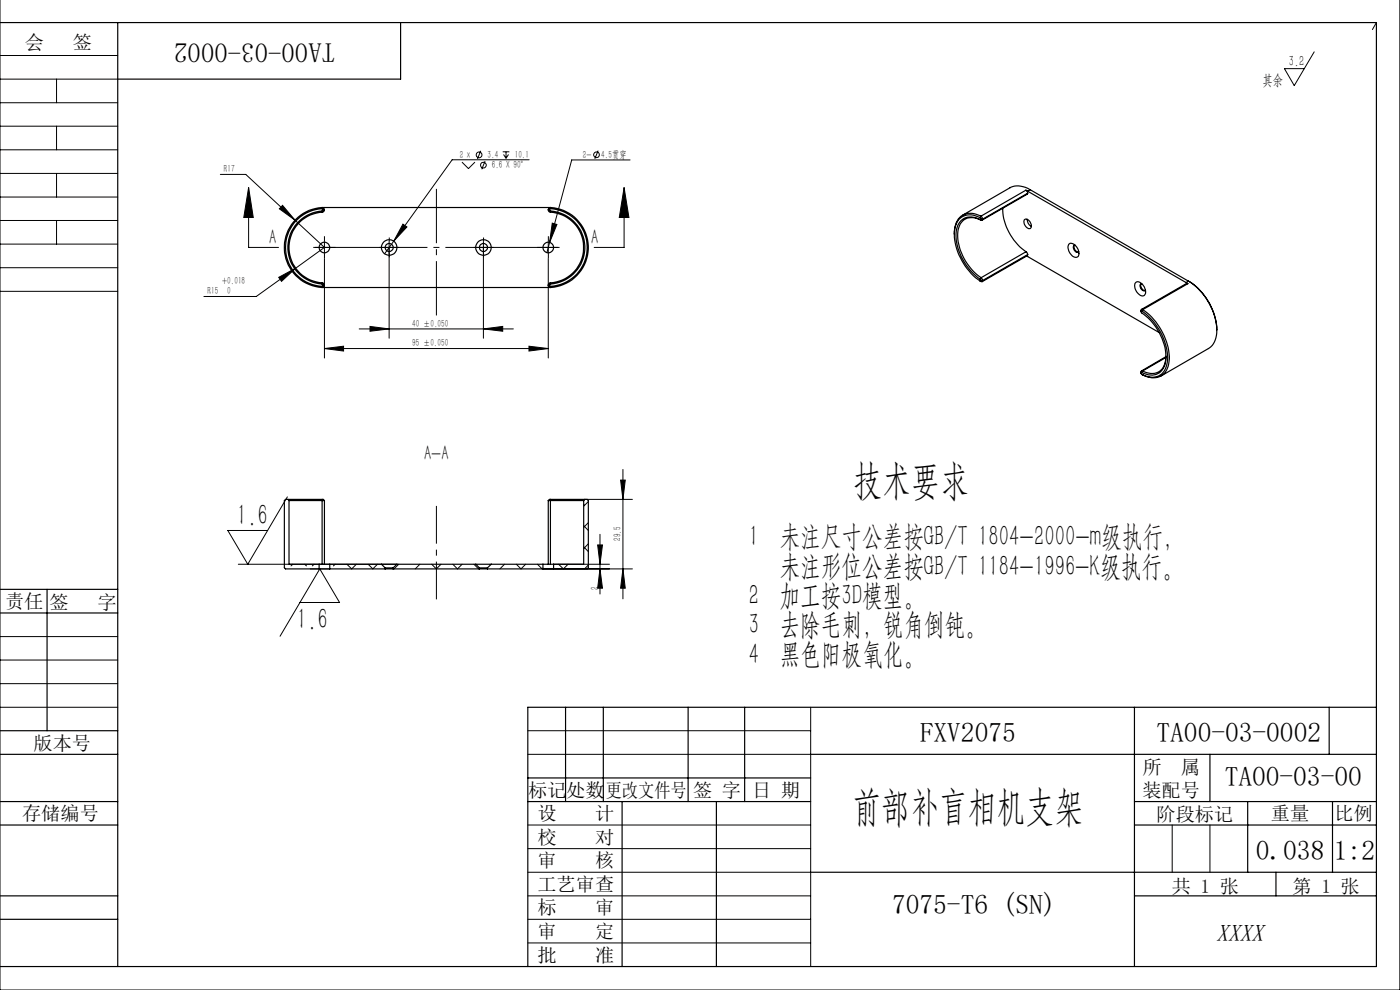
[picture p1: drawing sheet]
<svg xmlns="http://www.w3.org/2000/svg" width="297mm" height="210mm" viewBox="0 0 297 210" stroke-linecap="round" stroke-linejoin="round" font-family="sans-serif">
<g fill="none" stroke="#000" stroke-width=".25">
<path d="M0 4.8h292v200.2h-292M25 4.8v200.2M85 4.8v12h-60M68.3 44a8.5 8.5 0 0 0-8 8.5 8.5 8.5 0 0 0 8 8.5M68.3 44.3a8.3 8.3 0 0 0-7.7 8.2 8.3 8.3 0 0 0 7.7 8.2M68.3 44l.3 .1 .2 .4M68.3 44.3l.3 .2M68.3 44h48.5M68.3 44v.3M68.3 44.8a7.8 7.8 0 0 0-7.2 7.7 7.8 7.8 0 0 0 7.2 7.7M68.3 45a7.5 7.5 0 0 0-7 7.5 7.5 7.5 0 0 0 7 7.5M68.3 60l.4 .1 .1 .4"/>
<path d="M68.3 44.8v.2M68.3 60v.2M68.6 44.5l-.3 .3M68.6 44.5h.2M68.8 44.5l-.2 .4-.3 .1M116.3 44.5l.1 .3 .4 .2M116.3 44.5h.3M116.6 44.5l.2 .3M116.8 60l-.4 .2-.1 .3M116.8 45a7.5 7.5 0 0 1 7 7.5 7.5 7.5 0 0 1-7 7.5M116.8 60v.2M116.8 44.8a7.8 7.8 0 0 1 7.3 7.7 7.8 7.8 0 0 1-7.3 7.7"/>
<path d="M116.8 44.8v.2M116.8 44.3l-.2 .2M116.8 44.3a8.3 8.3 0 0 1 7.8 8.2 8.3 8.3 0 0 1-7.8 8.2M116.8 44a8.5 8.5 0 0 1 8 8.5 8.5 8.5 0 0 1-8 8.5M116.8 44l-.2 .1-.3 .4M116.8 44v.3M207.9 46.2l.2 .3M207.9 46.2a3.4 3.4 0 0 0-4.9 1.1 9.5 9.5 0 0 0 1.4 8.6 11.3 11.3 0 0 0 3.5 3.7M207.9 46.6a3.2 3.2 0 0 0-3.3-.3 3.2 3.2 0 0 0-1.8 2.8 11.9 11.9 0 0 0 5.1 10.1M207.9 59.2l.2 .3M207.9 46.6l.2 .1M208.1 45.9l.4 .6"/>
<path d="M208.1 45.9a3.6 3.6 0 0 0-4.8 .6 5.2 5.2 0 0 0-.8 3.2M208.1 46.5l-.2 .1M208.1 59.5l-.2 .1M208.1 46.5h.4M208.1 45.9l-.2 .3M208.1 59.5h.4M208.1 46.7a3.1 3.1 0 0 0-4.5 1.2 8.8 8.8 0 0 0 1.2 7.5 10.9 10.9 0 0 0 3.3 3.5M208.1 58.9l.4 .6M208.1 58.9l-.2 .3M208.5 46.5l-.2 .2h-.2M208.5 59.5l-.1 .3-.5-.2M212.7 44.2a11.7 11.7 0 0 0 5 9.2"/>
<path d="M217.3 46.7a.95 .95 0 0 1 1.4 .8 .62 .62 0 0 1-.1 1 .62 .62 0 0 1-.9-.4l-.4-.6zM217.6 40.3l.3 .3 .1 .4M217.6 40.3l.4 .3M217.6 40.3l-9.5 5.6M217.7 53.4l.3 .6M217.7 53.4l-9.6 5.5M217.8 54.3l28.1 16.2M217.9 46.5a1.71 1.71 0 0 0 .9 1.5M218 41l-.1 .2-9.5 5.5M218 54l-.1 .2-9.5 5.6M218 40.6l33.6 19.3M218 41l-9.5 5.5"/>
<path d="M218 54l-9.5 5.5M218.5 40.2a4.2 4.2 0 0 0-4.2-.4l-10.1 5.8M218.5 40.2l-.5 .4M218.5 40.2l33.6 19.4M226.7 51.8a1.31 1.31 0 0 1 1.9 .9 1.52 1.52 0 0 1 0 1.8 1.86 1.86 0 0 1-2-2.1zM228 52a1.05 1.05 0 0 0 .8 1.5M228.1 52a.59 .59 0 0 0-.2 1 .57 .57 0 0 0 .3 .5 .57 .57 0 0 0 .6-.1M241 59.9a1.71 1.71 0 0 1 2 1.5 .83 .83 0 0 1-.1 1.1 .83 .83 0 0 1-1.1 0 1.93 1.93 0 0 1-.8-2.6zM251.6 59.9l.4 .3M252.1 59.6a12.9 12.9 0 0 1 6 11.5 3.7 3.7 0 0 1-1.7 2.8l-10.1 5.9M252.1 59.6a12.8 12.8 0 0 1 6 10.5M252.1 59.6l-.5 .3"/>
<path d="M68.3 61h48.5M68.3 60.7v.3M68.3 60.2l.3 .3M68.6 60.5l-.3 .2M68.6 60.5h.2M68.8 60.5l-.2 .4-.3 .1M116.3 60.5l.3 .4 .2 .1M116.3 60.5h.3M116.6 60.5l.2 .2M116.8 60.2l-.2 .3M116.8 60.7v.3M242 66.1l.1 .1a12.7 12.7 0 0 1 5.2 9.7 3.1 3.1 0 0 1-4.2 3.5l-.9-.4"/>
<path d="M242.1 60.2a1.07 1.07 0 0 0 .8 1.4M242.2 79l-.2 .1M242.2 60.2a.57 .57 0 0 0-.4 .4 .57 .57 0 0 0 .2 .6 .58 .58 0 0 0 .4 .5 .58 .58 0 0 0 .6-.2M242.2 79.4l.2 .1M242.3 66a12.5 12.5 0 0 1 5.3 10.9 3.3 3.3 0 0 1-2.1 2.9 3.3 3.3 0 0 1-3.5-.6v-.1M242.3 66l-.3 .1M242.4 78.7l-.3 .1-.1 .3M242.4 78.7l-.2 .3M242.4 79.5h.1M242.4 65.7a13.1 13.1 0 0 1 5.6 11 3.4 3.4 0 0 1-5.1 3.1l-.5-.3M242.4 65.7h-.3l-.1 .4M242.4 65.7l-.1 .3"/>
<path d="M247.3 75.7l-5.2 3M247.3 75.8l-4.9 2.9M247.4 75.6a3.3 3.3 0 0 1-2.9 3.6l-1.2-.2-.9-.3M252 60.2l-.3-.1-9.6 5.5M252 60.2l-9.6 5.5M61.1 105.9h7.2M61.1 105.9h-.5l-.3 .3v14.2l.3 .3h7.1M61.1 105.9l.2 .3M61.3 106.2h7.5M61.3 106.2v13.5h6.4M67.7 119.7h2.3M67.7 119.7v1"/>
<path d="M68.3 105.9h.3l.2 .3M68.3 105.9v13.8M68.8 106.2v13.5M70 119.7h10.9M70 119.7v1M80.9 119.7h3.3M80.9 119.7l.8 .8M84.2 119.7h16.7M84.2 119.7l-.8 .8M100.9 119.7h3.3M100.9 119.7l.8 .8M104.2 119.7l-.8 .8"/>
<path d="M104.2 119.7h11M115.2 119.7h2.2M115.2 119.7v1M116.3 106.2h.5M116.3 106.2v13.5M116.8 106.2h7M116.8 106.2v13.5M116.8 105.9h7.3M116.8 105.9h-.2l-.3 .3M116.8 105.9v.3M117.4 119.7v1M123.8 106.2v13.5h-6.4"/>
<path d="M124.1 105.9h.5l.2 .3v14.2l-.2 .3h-7.2M124.1 105.9l-.3 .3M0 125h25M0 130h25M10 125v30M67.7 120.7h2.3M70 120.7h11.7M81.7 120.5h1.7M81.7 120.7h1.7M81.7 120.5v.2M83.4 120.7h18.3M83.4 120.5v.2"/>
<path d="M101.7 120.5h1.7M101.7 120.7h1.7M101.7 120.5v.2M103.4 120.5v.2M103.4 120.7h11.8M115.2 120.7h2.2M0 155h25M120 150v20M128 150v20M146 150v20M158 150v20M240.7 150v55"/>
<path d="M282 150v10M292 150h-180v55M0 160h25M0 170h25M0 175h25M112 170h60M112 165h60M132 170v35M152 170v35M172 160h120M240.7 170h51.3M240.7 175h51.3"/>
<path d="M256.7 160v10M264.7 170v15M282.7 170v15M0 195h25M0 190h25M172 185h120M240.7 190h51.3M270.7 185v5"/>
<circle cx="68.8" cy="52.5" r="1.12"/>
<circle cx="82.6" cy="52.5" r=".84"/>
<circle cx="82.6" cy="52.5" r="1.65"/>
<circle cx="102.6" cy="52.5" r=".84"/>
<circle cx="102.6" cy="52.5" r="1.65"/>
<circle cx="116.3" cy="52.5" r="1.12"/>
</g>
<g fill="none" stroke="#000" stroke-width=".21">
<path d="M297 -.1v210.1h-297v-210M0 16.8h25M0 11.8h25M12 16.8v5M278.8 11l-4.2 7.2-2.1-3.6h4.2M292 4.8l-.9 1.5M0 21.8h25M0 26.8h25M0 31.8h25M0 36.8h25M12 26.8v5M12 36.8v5"/>
<path d="M46.7 37h5.4l16.7 15.5-6.1 4.4M52.7 39.8l1 6.3h-2zM52.7 39.8v12.7h6.4M98 34.4l1.4 1.4 1.4-1.4M102 32l-.7 1.7M102.9 34.2l-.7 1.7M106.6 32.2h1.5M106.8 32.8l.6 .8M107.4 32.2v1.4M107.9 32.8l-.5 .8M112.3 33.9h-16.4l-12.4 17.2M126.9 32l-.7 1.7"/>
<path d="M132.4 39.8l1 6.3h-2zM132.4 39.8v12.7h-6.4M133.7 33.9h-12.4l-4.7 17.5M0 41.8h25M0 46.8h25M0 51.8h25M0 56.8h25M12 46.8v5M59.1 58.8l3.6-1.9-3 2.8zM59.9 43.6l2.7 3.1-3.3-2.4zM62.7 56.9l-8.3 6h-11.1M67.6 52.5h2.5"/>
<path d="M68.8 54.9v21M68.8 51.3v2.5M81.3 52.5h2.5M82.6 51.3l-.1 20.4M83.5 51.1l-1.9 2.7M85.5 47.5l.8 .6-2.8 3zM101.3 52.5h2.5M102.6 51.3v20.4M115.1 52.5h2.5M116.3 54.9v21M116.3 51.3v2.5M116.6 51.4l-.6 2.2"/>
<path d="M117.2 47.3l.9 .3-1.5 3.8zM0 61.8h25M68.8 73.9l4.1-.5v1.1zM68.8 73.9h47.5M76.2 69.8h32.7M78.5 69.2l4 .6-4 .5zM102.6 69.8l4-.6v1.1zM112.2 73.4l4.1 .5-4.1 .6zM132.2 99.6v27.4M50.6 119.7h33.6M61 105.4l-8.4 14.3-4.3-7.2h8.5M62.1 119.7l-.4 .3"/>
<path d="M64.6 119.7l.4 .3M66.6 119.7l-.3 .3M71.1 119.7l-.4 .3M73.6 119.7l1 1 1-1M78.1 119.7l1 1 1-1M84.6 119.7l-1 1-.2-.2M89.1 119.7l-1 1M91.6 119.7l1 1 1-1M96.1 119.7l.9 1 1-1M100.5 119.7l1 1 .2-.2M107 119.7l-1 1M109.5 119.7l1 1 1-1"/>
<path d="M114 119.7l1 1 .2-.2M117.4 119.7h11.9M118.5 119.7l1 1 1-1M123.8 116l1 1M123.8 111.5l1 1M123.8 107l.2 .2M124.1 105.9h10.1M124.8 106.4l-1 1M124.8 110.9l-1 1M124.8 115.3l-1 1.1M124.8 119.9l-.8 .8M126.8 115.6h1l-.5 4.1z"/>
<path d="M127.3 113.3v12.7M131.7 101.8h.9l-.4 4.1zM0 135h25M63.6 127.8h8.4l-4.2-7.1-8.4 14.3M65.8 120.7h4.2M115.2 120.7h19M127.3 120.7l.5 4.1h-1zM132.2 120.7l.4 4.1h-.9zM0 140h25M0 150h25M0 145h25M112 155h60"/>
<path d="M172 150v55M112 160h60M112 175h60M248.7 175v10M256.7 175v10M112 185h60M112 190h60M112 195h60M112 180h60M112 200h60M240.7 205h.1"/>
<circle cx="101.6" cy="32.8" r=".6"/>
<circle cx="102.5" cy="35" r=".61"/>
<circle cx="126.5" cy="32.8" r=".6"/>
</g>
<path d="M66.8 52.5h51.5" fill="none" stroke="#000" stroke-width=".21" stroke-dasharray="30.5 1.3 1.3 1.3" stroke-dashoffset="6.6" stroke-linecap="butt"/>
<g fill="none" stroke="#000" stroke-width=".21" stroke-dasharray="30.5 1.3 1.3 1.3" stroke-linecap="butt">
<path d="M67.6 52.5h-1.1M68.8 51.2v-1.1M68.8 53.7v1.2M70.1 52.5h1.1M81.3 52.5h-.8M82.6 51.2v-.8M82.6 53.7v.9M83.8 52.5h.9M101.3 52.5h-.8M102.6 51.2v-.8M102.6 53.7v.9M103.8 52.5h.9"/>
<path d="M115.1 52.5h-1.1M116.3 51.2v-1.1M116.3 53.7v1.2M117.6 52.5h1.1"/>
</g>
<path d="M92.6 40.1v26.8" fill="none" stroke="#000" stroke-width=".21" stroke-dasharray="30.5 1.3 1.3 1.3" stroke-dashoffset="19" stroke-linecap="butt"/>
<path d="M92.6 107.3v19.8" fill="none" stroke="#000" stroke-width=".21" stroke-dasharray="30.5 1.3 1.3 1.3" stroke-dashoffset="22.5" stroke-linecap="butt"/>
<g fill="#000">
<path d="M132.4 39.8l1 6.3h-2zM52.7 39.8l1 6.3h-2z"/>
<path d="M59.9 43.6l-.6 .7 3.3 2.4zM68.8 73.9l4.1-.5v1.1zM112.2 73.4l4.1 .5-4.1 .6zM117.2 47.3l-.6 4.1 1.5-3.8zM85.5 47.5l-2 3.6 2.8-3zM78.5 69.2l4 .6-4 .5zM102.6 69.8l4-.6v1.1zM59.1 58.8l.6 .9 3-2.8z"/>
<path d="M126.8 115.6h1l-.5 4.1zM127.3 120.7l.5 4.1h-1zM131.7 101.8h.9l-.4 4.1zM132.2 120.7l.4 4.1h-.9z"/>
</g>
<g font-size="8.8">
<text x="181" y="104.8">技术要求</text>
<text x="180.8" y="174">前部补盲相机支架</text>
</g>
<g font-size="6.3">
<text x="50.2" y="111.3">1.6</text>
<text x="158.8" y="115.9">1 未注尺寸公差按GB/T 1804-2000-m级执行，</text>
<text x="165.4" y="122.1">未注形位公差按GB/T 1184-1996-K级执行。</text>
<text x="158.8" y="128.3">2 加工按3D模型。</text>
<text x="63" y="133.3">1.6</text>
<text x="158.8" y="134.5">3 去除毛刺，锐角倒钝。</text>
<text x="158.8" y="140.8">4 黑色阳极氧化。</text>
</g>
<g font-size="5.8">
<text x="71.1" y="9.2" transform="rotate(-180 71.1 9.2)">TA00-03-0002</text>
<text x="195.1" y="157.4">FXV2075</text>
<text x="245.3" y="157.4">TA00-03-0002</text>
<text x="259.8" y="166.6">TA00-03-00</text>
<text x="266.4" y="182.4">0.038</text>
<text x="283" y="182.4">1:2</text>
<text x="189.3" y="194">7075-T6 (SN)</text>
</g>
<text font-size="5.1" x="258" y="199.5">XXXX</text>
<g font-size="4.4">
<text x="57.1" y="51.8">A</text>
<text x="125.4" y="51.8">A</text>
<text x="90" y="97.5">A-A</text>
</g>
<g font-size="4.1">
<text x="5.3" y="10.3">会</text>
<text x="15.4" y="10.3">签</text>
<text x="1.1" y="129.1">责任</text>
<text x="10.5" y="129.1">签</text>
<text x="20.7" y="129.1">字</text>
<text x="7.1" y="159.1">版本号</text>
<text x="242.4" y="164.1">所</text>
<text x="250.5" y="164.1">属</text>
<text x="4.7" y="173.9">存储编号</text>
<text x="112.1" y="169.1">标记</text>
<text x="114" y="173.9">设</text>
<text x="120.1" y="169.1">处数</text>
<text x="126.2" y="173.9">计</text>
<text x="128.5" y="169.1">更改文件号</text>
<text x="147" y="169.1">签 字</text>
<text x="159.6" y="169.1">日 期</text>
<text x="242.4" y="169.1">装配号</text>
<text x="269.6" y="174">重量</text>
<text x="283.1" y="173.9">比例</text>
<text x="114" y="179.1">校</text>
<text x="126.2" y="179.1">对</text>
<text x="245.4" y="174.1">阶段标记</text>
<text x="114" y="183.9">审</text>
<text x="126.2" y="183.9">核</text>
<text x="114" y="189">工艺审查</text>
<text x="248.6" y="189.4">共 1 张</text>
<text x="274.2" y="189.4">第 1 张</text>
<text x="114" y="193.9">标</text>
<text x="126.2" y="193.9">审</text>
<text x="114" y="204">批</text>
<text x="114" y="199">审</text>
<text x="126.2" y="204">准</text>
<text x="126.2" y="199">定</text>
</g>
<g font-size="3.1">
<text x="273.4" y="13.9">3.2</text>
<text x="267.9" y="18.1">其余</text>
</g>
<g font-size="2.2">
<text x="97.5" y="33.5">2 x</text>
<text x="103.4" y="33.5">3.4</text>
<text x="104.3" y="35.7">6.6 X 90°</text>
<text x="109.2" y="33.5">10.1</text>
<text x="123.7" y="33.5">2-</text>
<text x="127.6" y="33.5">4.5贯穿</text>
<text x="47.5" y="36.5">R17</text>
<text x="44" y="62.4">R15</text>
<text x="47.1" y="60.3">+0.018</text>
<text x="48.2" y="62.4">0</text>
<text x="87.5" y="69.3">40 ±0.050</text>
<text x="87.5" y="73.5">95 ±0.050</text>
<text x="131.7" y="114.7" transform="rotate(-90 131.7 114.7)">29.5</text>
<text x="126.9" y="125.2" transform="rotate(-90 126.9 125.2)">2</text>
</g>
</svg>
